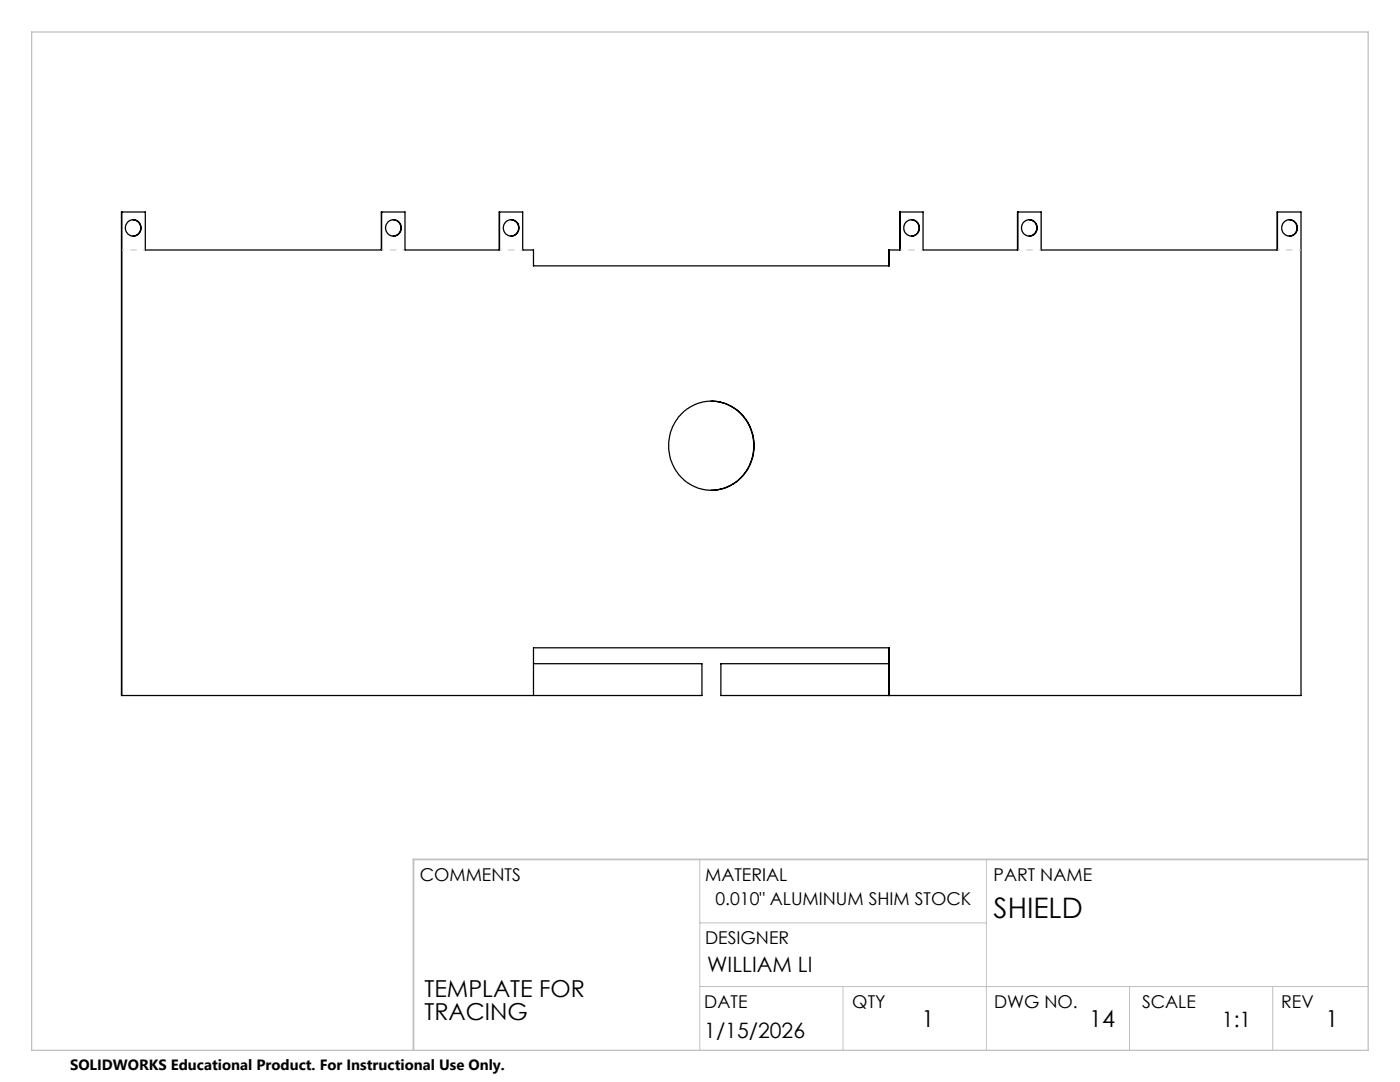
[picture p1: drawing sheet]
<svg xmlns="http://www.w3.org/2000/svg" width="279mm" height="216mm" viewBox="0 0 279 216" stroke-linecap="round" stroke-linejoin="round" font-family="sans-serif">
<g fill="none" stroke="#000" stroke-width=".25">
<path d="M24.3 42.3v96.5M26.6 43.9h.1M26.6 43.9l.5 .1 .5 .3 .5 1-.1 .6-.3 .7-.5 .4-.6 .1M76.2 42.3v7.6h-47.2v-7.6h-4.8v96.5h115.9v-6.4h-33.6M78.5 43.9l.9 .3 .4 .5 .2 .6v.6l-.4 .7-.6 .4-.5 .1M99.6 49.9v-7.6h4.7v7.6h2.2v3.2h70.9v-3.2M99.7 42.3v7.6h-18.9v-7.6h-4.7v7.6M102 43.9l.9 .3 .4 .5 .2 .5-.1 .8-.3 .6-.6 .4-.5 .1M179.6 42.3v7.6h-2.2v3.2M181.9 43.9l.9 .3 .5 .6 .1 .4v.6l-.4 .8-.4 .3-.7 .2M203.1 42.3v7.6h-18.9v-7.6h-4.6v7.6M205.4 43.9l.9 .2 .4 .6 .2 .5v.8l-.3 .5-.5 .5-.7 .1"/>
<path d="M254.9 49.9v-7.6h4.7v96.5h-115.7v-6.4h33.5M255 42.3v7.6h-47.2v-7.6h-4.7v7.6M257.3 43.9l.8 .2 .5 .4 .3 1-.4 1.1-.5 .4-.7 .1M136.1 82.5a8.5 8.5 0 0 1 9.5-1.6 8.5 8.5 0 0 1 4.9 8.3 8.5 8.5 0 0 1-5.4 8 8.5 8.5 0 0 1-9.5-2.3 9.2 9.2 0 0 1 .5-12.4zM141.9 80a9 9 0 0 1 8 5.8 9 9 0 0 1-2.1 9.6 8.3 8.3 0 0 1-5.9 2.4M106.5 138.8v-9.5h70.9v9.5M177.4 129.3v9.5"/>
<circle cx="26.6" cy="45.4" r="1.6"/>
<circle cx="78.5" cy="45.5" r="1.6"/>
<circle cx="102" cy="45.5" r="1.59"/>
<circle cx="181.9" cy="45.4" r="1.6"/>
<circle cx="205.5" cy="45.5" r="1.59"/>
<circle cx="257.3" cy="45.5" r="1.59"/>
</g>
<path d="M29 49.9h-4.7M76.1 49.9h4.7M104.3 49.9h-4.6M179.6 49.9h4.6M203.1 49.9h4.7M254.9 49.9h4.7" fill="none" stroke="#c0c0c0" stroke-width=".2" stroke-dasharray="15.2 1.3 1.3 1.3" stroke-dashoffset="14.8" stroke-linecap="butt"/>
<path d="M139.7 171.5v38.1M196.8 171.5v38.1M139.7 196.8h133.3M139.7 184.1h57.1M168.2 196.8v12.8M225.4 196.8v12.8M254 196.8v12.8" fill="none" stroke="#c0c0c0" stroke-width=".2"/>
<path d="M6.3 6.4h266.7v203.2h-266.7z" fill="none" stroke="#c0c0c0" stroke-width=".25"/>
<path d="M273 171.5h-190.5v38.1" fill="none" stroke="#c0c0c0" stroke-width=".35"/>
<text font-size="5.6" x="198.3" y="183.2">SHIELD</text>
<g font-size="4.7">
<text x="84.7" y="199">TEMPLATE FOR</text>
<text x="84.7" y="203.5">TRACING</text>
<text x="183.9" y="204.9">1</text>
<text x="217.4" y="204.9">14</text>
<text x="264.5" y="204.9">1</text>
</g>
<g font-size="4.2">
<text x="141.1" y="193.9">WILLIAM LI</text>
<text x="140.6" y="207.2">1/15/2026</text>
<text x="243.9" y="204.9">1:1</text>
</g>
<g font-size="3.5">
<text x="83.8" y="175.9">COMMENTS</text>
<text x="140.7" y="175.9">MATERIAL</text>
<text x="198.3" y="175.8">PART NAME</text>
<text x="142.8" y="180.6">0.010&quot; ALUMINUM SHIM STOCK</text>
<text x="140.7" y="188.3">DESIGNER</text>
<text x="140.6" y="201.2">DATE</text>
<text x="170.1" y="201.2">QTY</text>
<text x="198.4" y="201.2">DWG NO.</text>
<text x="227.9" y="201.2">SCALE</text>
<text x="255.7" y="201.2">REV</text>
</g>
<text font-size="3" x="14" y="213.5">SOLIDWORKS Educational Product. For Instructional Use Only.</text>
</svg>
